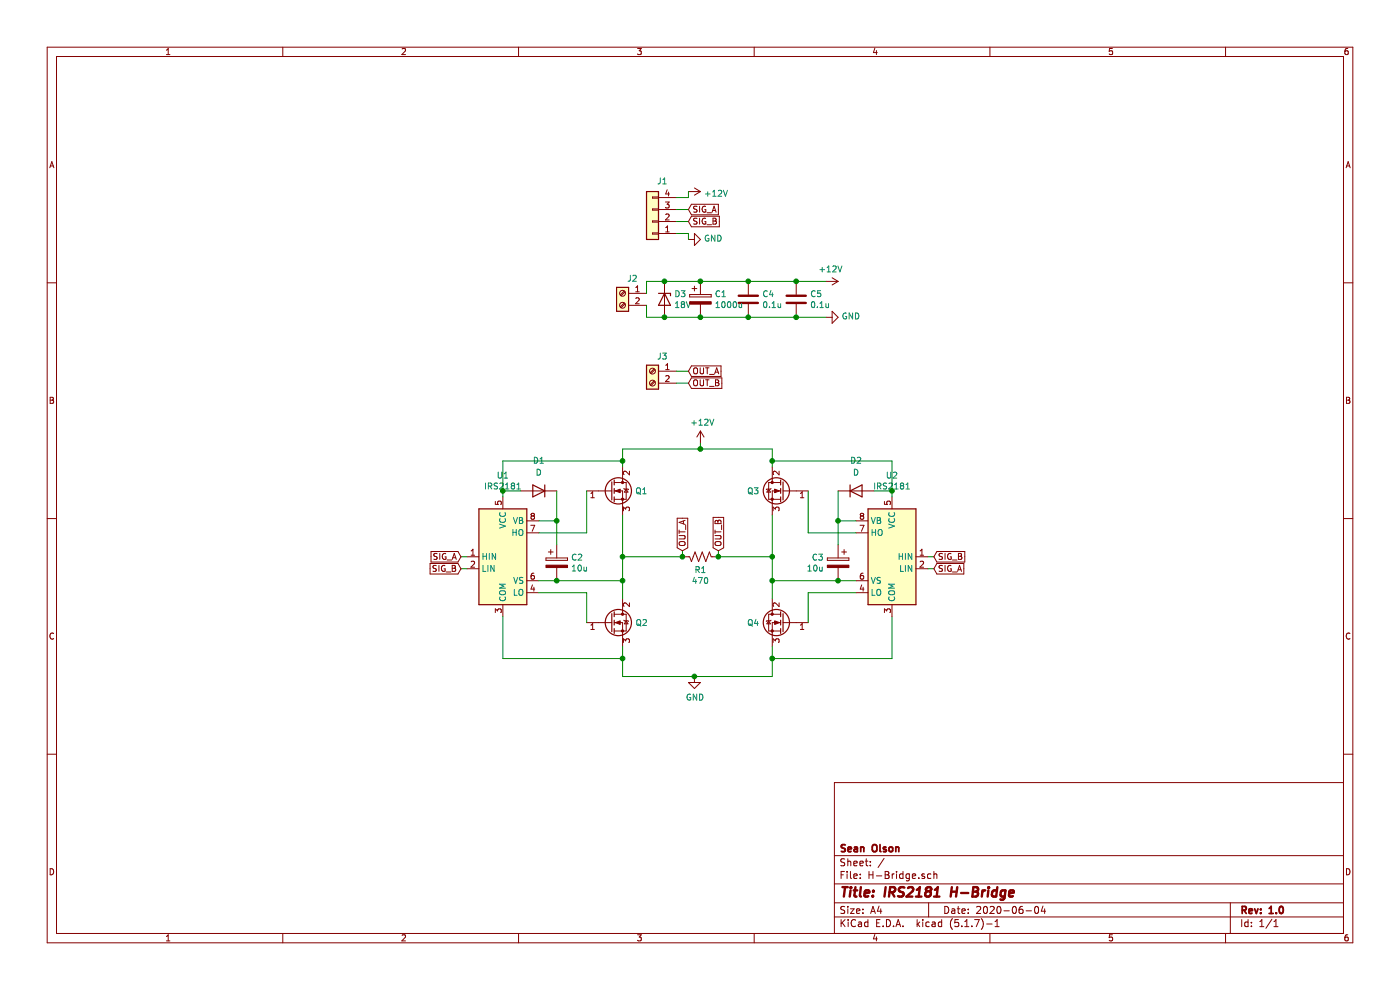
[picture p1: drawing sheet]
EESchema Schematic File Version 4
EELAYER 30 0
EELAYER END
$Descr A4 11693 8268
encoding utf-8
Sheet 1 1
Title "IRS2181 H-Bridge"
Date "2020-06-04"
Rev "1.0"
Comp "Sean Olson"
Comment1 ""
Comment2 ""
Comment3 ""
Comment4 ""
$EndDescr
Wire Wire Line
	5200 3750 5200 3850
Wire Wire Line
	5850 3700 5850 3750
Wire Wire Line
	5200 3750 5850 3750
Connection ~ 5850 3750
Connection ~ 5200 4650
Connection ~ 6450 4650
$Comp
L power:+12V #PWR05
U 1 1
P 5850 3700
F 0 "#PWR05" H 5850 3550 50  0001 C CNN
F 1 "+12V" H 5867 3873 50  0000 C CNN
F 2 "" H 5850 3700 50  0001 C CNN
F 3 "" H 5850 3700 50  0001 C CNN
	1    5850 3700
	1    0    0    -1  
$EndComp
$Comp
L power:GND #PWR04
U 1 1
P 5800 5650
F 0 "#PWR04" H 5800 5400 50  0001 C CNN
F 1 "GND" H 5805 5477 50  0000 C CNN
F 2 "" H 5800 5650 50  0001 C CNN
F 3 "" H 5800 5650 50  0001 C CNN
	1    5800 5650
	1    0    0    -1  
$EndComp
Wire Wire Line
	5200 4650 5200 4850
Wire Wire Line
	5700 4650 5200 4650
Wire Wire Line
	6000 4650 6450 4650
Text GLabel 5750 1750 2    50   Input ~ 0
SIG_A
$Comp
L power:GND #PWR01
U 1 1
P 5750 2000
F 0 "#PWR01" H 5750 1750 50  0001 C CNN
F 1 "GND" V 5755 1872 50  0000 R CNN
F 2 "" H 5750 2000 50  0001 C CNN
F 3 "" H 5750 2000 50  0001 C CNN
	1    5750 2000
	0    -1   -1   0   
$EndComp
Wire Wire Line
	5850 3750 6450 3750
Text GLabel 5700 4600 1    50   Input ~ 0
OUT_A
Text GLabel 6000 4600 1    50   Input ~ 0
OUT_B
Wire Wire Line
	5700 4600 5700 4650
Wire Wire Line
	6000 4600 6000 4650
Connection ~ 6000 4650
Connection ~ 5700 4650
Text GLabel 5750 3100 2    50   Input ~ 0
OUT_A
Text GLabel 5750 3200 2    50   Input ~ 0
OUT_B
$Comp
L power:+12V #PWR02
U 1 1
P 6900 2350
F 0 "#PWR02" H 6900 2200 50  0001 C CNN
F 1 "+12V" V 6797 2387 50  0000 C CNN
F 2 "" H 6900 2350 50  0001 C CNN
F 3 "" H 6900 2350 50  0001 C CNN
	1    6900 2350
	0    1    1    0   
$EndComp
$Comp
L power:GND #PWR03
U 1 1
P 6900 2650
F 0 "#PWR03" H 6900 2400 50  0001 C CNN
F 1 "GND" V 6905 2522 50  0000 R CNN
F 2 "" H 6900 2650 50  0001 C CNN
F 3 "" H 6900 2650 50  0001 C CNN
	1    6900 2650
	0    -1   -1   0   
$EndComp
Wire Wire Line
	5650 3100 5750 3100
Wire Wire Line
	5650 3200 5750 3200
Wire Wire Line
	5200 5400 5200 5500
Wire Wire Line
	5200 5650 5800 5650
Connection ~ 5800 5650
Wire Wire Line
	5800 5650 6450 5650
Wire Wire Line
	5400 2450 5400 2350
Wire Wire Line
	5400 2550 5400 2650
$Comp
L Device:Q_NMOS_GDS Q2
U 1 1
P 5100 5200
F 0 "Q2" H 5306 5200 50  0000 L CNN
F 1 "Q_NMOS_GDS" H 5306 5155 50  0001 L CNN
F 2 "Package_TO_SOT_THT:TO-220-3_Vertical" H 5300 5300 50  0001 C CNN
F 3 "~" H 5100 5200 50  0001 C CNN
	1    5100 5200
	1    0    0    -1  
$EndComp
$Comp
L Device:Q_NMOS_GDS Q4
U 1 1
P 6550 5200
F 0 "Q4" H 6756 5200 50  0000 L CNN
F 1 "Q_NMOS_GDS" H 6756 5155 50  0001 L CNN
F 2 "Package_TO_SOT_THT:TO-220-3_Vertical" H 6750 5300 50  0001 C CNN
F 3 "~" H 6550 5200 50  0001 C CNN
	1    6550 5200
	-1   0    0    -1  
$EndComp
$Comp
L Connector:Screw_Terminal_01x02 J2
U 1 1
P 5200 2450
F 0 "J2" H 5118 2575 50  0000 C CNN
F 1 "Screw_Terminal_01x02" H 5280 2351 50  0001 L CNN
F 2 "Connector_Wire:SolderWire-2sqmm_1x02_P7.8mm_D2mm_OD3.9mm" H 5200 2450 50  0001 C CNN
F 3 "~" H 5200 2450 50  0001 C CNN
	1    5200 2450
	-1   0    0    -1  
$EndComp
$Comp
L Connector:Screw_Terminal_01x02 J3
U 1 1
P 5450 3100
F 0 "J3" H 5368 3225 50  0000 C CNN
F 1 "Screw_Terminal_01x02" H 5530 3001 50  0001 L CNN
F 2 "Connector_Wire:SolderWire-2sqmm_1x02_P7.8mm_D2mm_OD3.9mm" H 5450 3100 50  0001 C CNN
F 3 "~" H 5450 3100 50  0001 C CNN
	1    5450 3100
	-1   0    0    -1  
$EndComp
$Comp
L Device:Q_NMOS_GDS Q1
U 1 1
P 5100 4100
F 0 "Q1" H 5304 4100 50  0000 L CNN
F 1 "Q_NMOS_GDS" H 5306 4055 50  0001 L CNN
F 2 "Package_TO_SOT_THT:TO-220-3_Vertical" H 5300 4200 50  0001 C CNN
F 3 "~" H 5100 4100 50  0001 C CNN
	1    5100 4100
	1    0    0    -1  
$EndComp
$Comp
L Device:R_US R1
U 1 1
P 5850 4650
F 0 "R1" V 5737 4650 50  0000 C CNN
F 1 "470" V 5646 4650 50  0000 C CNN
F 2 "Resistor_SMD:R_1206_3216Metric" V 5780 4650 50  0001 C CNN
F 3 "~" H 5850 4650 50  0001 C CNN
F 4 "C25383" H 5850 4650 50  0001 C CNN "LCSC"
	1    5850 4650
	0    1    -1   0   
$EndComp
$Comp
L Connector_Generic:Conn_01x04 J1
U 1 1
P 5450 1850
F 0 "J1" H 5368 1517 50  0000 C CNN
F 1 "Conn_01x04" H 5529 1841 50  0001 L CNN
F 2 "Connector_PinSocket_2.54mm:PinSocket_1x04_P2.54mm_Vertical" H 5450 1850 50  0001 C CNN
F 3 "~" H 5450 1850 50  0001 C CNN
	1    5450 1850
	-1   0    0    1   
$EndComp
$Comp
L Device:D D1
U 1 1
P 4500 4100
F 0 "D1" H 4500 3850 50  0000 C CNN
F 1 "D" H 4500 3950 50  0000 C CNN
F 2 "Diode_SMD:D_SOD-123" H 4500 4100 50  0001 C CNN
F 3 "~" H 4500 4100 50  0001 C CNN
F 4 "C64898" H 4500 4100 50  0001 C CNN "LCSC"
	1    4500 4100
	-1   0    0    1   
$EndComp
$Comp
L Device:CP C2
U 1 1
P 4650 4700
F 0 "C2" H 4768 4746 50  0000 L CNN
F 1 "10u" H 4768 4655 50  0000 L CNN
F 2 "Capacitor_SMD:C_1206_3216Metric" H 4688 4550 50  0001 C CNN
F 3 "~" H 4650 4700 50  0001 C CNN
F 4 "C13585" H 4650 4700 50  0001 C CNN "LCSC"
	1    4650 4700
	1    0    0    -1  
$EndComp
$Comp
L Device:CP C1
U 1 1
P 5850 2500
F 0 "C1" H 5968 2546 50  0000 L CNN
F 1 "1000u" H 5968 2455 50  0000 L CNN
F 2 "Capacitor_THT:CP_Radial_D10.0mm_P5.00mm" H 5888 2350 50  0001 C CNN
F 3 "~" H 5850 2500 50  0001 C CNN
	1    5850 2500
	1    0    0    -1  
$EndComp
$Comp
L Device:Q_NMOS_GDS Q3
U 1 1
P 6550 4100
F 0 "Q3" H 6756 4100 50  0000 L CNN
F 1 "Q_NMOS_GDS" H 6756 4055 50  0001 L CNN
F 2 "Package_TO_SOT_THT:TO-220-3_Vertical" H 6750 4200 50  0001 C CNN
F 3 "~" H 6550 4100 50  0001 C CNN
	1    6550 4100
	-1   0    0    -1  
$EndComp
Wire Wire Line
	6450 4300 6450 4650
Text GLabel 3850 4650 0    50   Input ~ 0
SIG_A
$Comp
L Driver_FET:IRS2181 U1
U 1 1
P 4200 4650
F 0 "U1" H 4200 5331 50  0000 C CNN
F 1 "IRS2181" H 4200 5240 50  0000 C CNN
F 2 "Package_SO:SOIC-8_3.9x4.9mm_P1.27mm" H 4200 4650 50  0001 C CIN
F 3 "https://www.infineon.com/dgdl/irs2181.pdf?fileId=5546d462533600a401535676c12b27d3" H 4200 4650 50  0001 C CNN
F 4 "C67284" H 4200 4650 50  0001 C CNN "LCSC"
	1    4200 4650
	1    0    0    -1  
$EndComp
Wire Wire Line
	4200 4150 4200 4100
Wire Wire Line
	4200 4100 4350 4100
Wire Wire Line
	4650 4100 4650 4350
Wire Wire Line
	4650 4850 4500 4850
Wire Wire Line
	4500 4350 4650 4350
Connection ~ 4650 4350
Wire Wire Line
	4650 4350 4650 4550
Wire Wire Line
	4500 4450 4900 4450
Wire Wire Line
	4900 4450 4900 4100
Wire Wire Line
	4500 4950 4900 4950
Wire Wire Line
	4900 4950 4900 5200
Wire Wire Line
	5200 4300 5200 4650
Wire Wire Line
	4650 4850 5200 4850
Connection ~ 4650 4850
Connection ~ 5200 4850
Wire Wire Line
	5200 4850 5200 5000
Wire Wire Line
	4200 5150 4200 5500
Wire Wire Line
	4200 5500 5200 5500
Connection ~ 5200 5500
Wire Wire Line
	5200 5500 5200 5650
Wire Wire Line
	4200 4100 4200 3850
Wire Wire Line
	4200 3850 5200 3850
Connection ~ 4200 4100
Connection ~ 5200 3850
Wire Wire Line
	5200 3850 5200 3900
Wire Wire Line
	3850 4650 3900 4650
Wire Wire Line
	6450 5400 6450 5500
Wire Wire Line
	6450 3750 6450 3850
Wire Wire Line
	6450 4650 6450 4850
Text GLabel 5750 1850 2    50   Input ~ 0
SIG_B
Wire Wire Line
	5650 1750 5750 1750
Wire Wire Line
	5650 1850 5750 1850
Wire Wire Line
	5650 1950 5750 1950
Wire Wire Line
	5750 1950 5750 2000
Text GLabel 3850 4750 0    50   Input ~ 0
SIG_B
Wire Wire Line
	3850 4750 3900 4750
$Comp
L Device:D D2
U 1 1
P 7150 4100
F 0 "D2" H 7150 3850 50  0000 C CNN
F 1 "D" H 7150 3950 50  0000 C CNN
F 2 "Diode_SMD:D_SOD-123" H 7150 4100 50  0001 C CNN
F 3 "~" H 7150 4100 50  0001 C CNN
F 4 "C64898" H 7150 4100 50  0001 C CNN "LCSC"
	1    7150 4100
	1    0    0    1   
$EndComp
$Comp
L Device:CP C3
U 1 1
P 7000 4700
F 0 "C3" H 7118 4746 50  0000 L CNN
F 1 "10u" H 7118 4655 50  0000 L CNN
F 2 "Capacitor_SMD:C_1206_3216Metric" H 7038 4550 50  0001 C CNN
F 3 "~" H 7000 4700 50  0001 C CNN
F 4 "C13585" H 7000 4700 50  0001 C CNN "LCSC"
	1    7000 4700
	-1   0    0    -1  
$EndComp
Text GLabel 7800 4750 2    50   Input ~ 0
SIG_A
$Comp
L Driver_FET:IRS2181 U2
U 1 1
P 7450 4650
F 0 "U2" H 7450 5331 50  0000 C CNN
F 1 "IRS2181" H 7450 5240 50  0000 C CNN
F 2 "Package_SO:SOIC-8_3.9x4.9mm_P1.27mm" H 7450 4650 50  0001 C CIN
F 3 "https://www.infineon.com/dgdl/irs2181.pdf?fileId=5546d462533600a401535676c12b27d3" H 7450 4650 50  0001 C CNN
F 4 "C67284" H 7450 4650 50  0001 C CNN "LCSC"
	1    7450 4650
	-1   0    0    -1  
$EndComp
Wire Wire Line
	7450 4150 7450 4100
Wire Wire Line
	7450 4100 7300 4100
Wire Wire Line
	7000 4100 7000 4350
Wire Wire Line
	7000 4850 7150 4850
Wire Wire Line
	7150 4350 7000 4350
Connection ~ 7000 4350
Wire Wire Line
	7000 4350 7000 4550
Wire Wire Line
	7000 4850 6450 4850
Connection ~ 7000 4850
Wire Wire Line
	7450 5150 7450 5500
Wire Wire Line
	7450 5500 6450 5500
Wire Wire Line
	7450 4100 7450 3850
Wire Wire Line
	7450 3850 6450 3850
Connection ~ 7450 4100
Wire Wire Line
	7800 4650 7750 4650
Text GLabel 7800 4650 2    50   Input ~ 0
SIG_B
Wire Wire Line
	7800 4750 7750 4750
Connection ~ 6450 3850
Wire Wire Line
	6450 3850 6450 3900
Connection ~ 6450 4850
Wire Wire Line
	6450 4850 6450 5000
Connection ~ 6450 5500
Wire Wire Line
	6450 5500 6450 5650
Wire Wire Line
	7150 4450 6750 4450
Wire Wire Line
	6750 4450 6750 4100
Wire Wire Line
	7150 4950 6750 4950
Wire Wire Line
	6750 4950 6750 5200
Wire Wire Line
	5400 2350 5550 2350
Wire Wire Line
	5400 2650 5550 2650
$Comp
L Device:D_Zener D3
U 1 1
P 5550 2500
F 0 "D3" V 5504 2580 50  0000 L CNN
F 1 "18V" V 5595 2580 50  0000 L CNN
F 2 "Diode_SMD:D_SOD-323" H 5550 2500 50  0001 C CNN
F 3 "~" H 5550 2500 50  0001 C CNN
F 4 "C124651" H 5550 2500 50  0001 C CNN "LCSC"
	1    5550 2500
	0    1    1    0   
$EndComp
Connection ~ 5550 2350
Wire Wire Line
	5550 2350 5850 2350
Connection ~ 5550 2650
Wire Wire Line
	5550 2650 5850 2650
$Comp
L Device:C C4
U 1 1
P 6250 2500
F 0 "C4" H 6365 2546 50  0000 L CNN
F 1 "0.1u" H 6365 2455 50  0000 L CNN
F 2 "Capacitor_SMD:C_0805_2012Metric" H 6288 2350 50  0001 C CNN
F 3 "~" H 6250 2500 50  0001 C CNN
F 4 "C49678" H 6250 2500 50  0001 C CNN "LCSC"
	1    6250 2500
	1    0    0    -1  
$EndComp
$Comp
L Device:C C5
U 1 1
P 6650 2500
F 0 "C5" H 6765 2546 50  0000 L CNN
F 1 "0.1u" H 6765 2455 50  0000 L CNN
F 2 "Capacitor_SMD:C_0805_2012Metric" H 6688 2350 50  0001 C CNN
F 3 "~" H 6650 2500 50  0001 C CNN
F 4 "C49678" H 6650 2500 50  0001 C CNN "LCSC"
	1    6650 2500
	1    0    0    -1  
$EndComp
Wire Wire Line
	5850 2350 6250 2350
Connection ~ 5850 2350
Connection ~ 6250 2350
Wire Wire Line
	6250 2350 6650 2350
Connection ~ 6650 2350
Wire Wire Line
	6650 2350 6900 2350
Wire Wire Line
	6900 2650 6650 2650
Connection ~ 5850 2650
Connection ~ 6250 2650
Wire Wire Line
	6250 2650 5850 2650
Connection ~ 6650 2650
Wire Wire Line
	6650 2650 6250 2650
$Comp
L power:+12V #PWR?
U 1 1
P 5750 1600
F 0 "#PWR?" H 5750 1450 50  0001 C CNN
F 1 "+12V" V 5765 1728 50  0000 L CNN
F 2 "" H 5750 1600 50  0001 C CNN
F 3 "" H 5750 1600 50  0001 C CNN
	1    5750 1600
	0    1    1    0   
$EndComp
Wire Wire Line
	5650 1650 5750 1650
Wire Wire Line
	5750 1650 5750 1600
$EndSCHEMATC
